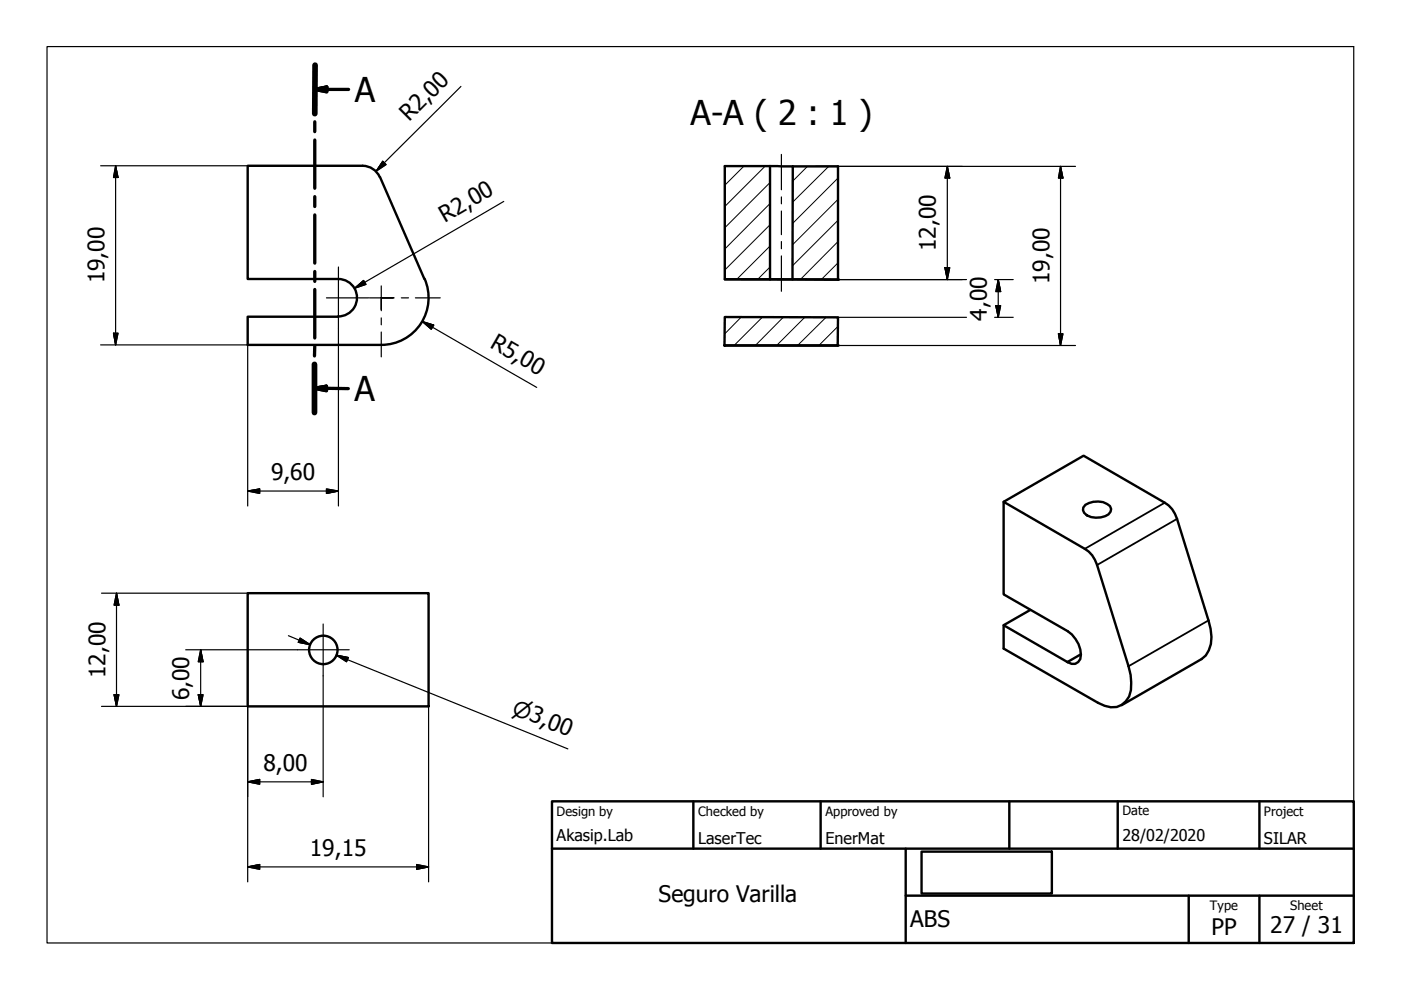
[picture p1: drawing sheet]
<svg xmlns="http://www.w3.org/2000/svg" width="297mm" height="210mm" viewBox="0 0 297 210" stroke-linecap="round" stroke-linejoin="round" font-family="sans-serif">
<!-- layer: Visible (ISO) -->
<g fill="none" stroke="#000" stroke-width=".51">
<path d="M76.9 35.2a4 4 0 0 1 3.6 2.3M76.9 35.2h-24.4v24h19.3M80.6 37.6l9.4 21.6M163.3 35.2h-9.6v24h9.6M163.3 35.2l4.8 .1M163.3 35.2v24M168.1 35.3h9.6v24M168.1 35.3l-.1 23.9M71.7 59.2a4 4 0 0 1 4 4 4 4 0 0 1-4 3.9M90 59.1a10 10 0 0 1-9.1 14M153.7 59.2l24 .1M163.3 59.2h4.7"/>
<path d="M168 59.2l9.7 .1M71.7 67.2h-19.2v5.9h28.3M153.6 73.3h24M153.7 67.2l24 .1-.1 6h-24zM212.8 106.4l17.2 10M230.1 107a4.5 4.5 0 0 1 5.2 .3 1.44 1.44 0 0 1-1 2.1 4.3 4.3 0 0 1-4.4-.7l-.3-.5 .1-.6zM247 106.6l-17.3-10-16.9 9.8v19.6l13.6 7.8a5.9 5.9 0 0 1 2.6 5.9 1.69 1.69 0 0 1-2.7 .7M52.5 125.8h38.4v24h-38.4zM212.8 132.6l13.5 7.8M218.4 129.3l-5.6 3.3v4.9M229.2 138.7l-2.9 1.7"/>
<circle cx="68.5" cy="137.8" r="3"/>
</g>
<g fill="#000">
<circle cx="177.7" cy="59.3" r=".25"/>
<circle cx="177.6" cy="73.3" r=".25"/>
<circle cx="226.3" cy="140.4" r=".25"/>
</g>
<!-- layer: Visible Narrow (ISO) -->
<path d="M247 106.6l-17 9.8M249.6 110l-17 9.8M256.2 131.5l-16.9 9.8" fill="none" stroke="#000" stroke-width=".38"/>
<path d="M230 116.4a5.7 5.7 0 0 1 2.6 3.4l6.7 21.5a10.4 10.4 0 0 1 .1 6.4 3.9 3.9 0 0 1-5.2 1.9l-1.4-.6-20-11.5M247 106.6a5.7 5.7 0 0 1 2.6 3.4l6.6 21.5a8.1 8.1 0 0 1-.5 7.5l-.9 .7-17 9.8" fill="none" stroke="#000" stroke-width=".51"/>
<!-- layer: Section Line (ISO) -->
<g fill="none" stroke="#000" stroke-width=".7">
<path d="M66.7 19l2.6-.5v1zM66.7 19h7.2M66.8 13.8l-.1 10.3M66.7 25.8v2.1M66.7 29.7v10.2M66.7 41.7v2.1M66.7 45.6v10.2M66.7 57.6v2.1M66.7 77.3v10.2M66.7 61.4v10.3M66.7 73.4v2.1M66.7 82.3l2.5-.4v.9z"/>
<path d="M66.7 82.3l7.2 .1"/>
</g>
<path d="M66.8 13.8l-.1 10.3M66.7 77.3v10.2" fill="none" stroke="#000" stroke-width="1.2"/>
<path d="M66.7 19l2.6-.5zM66.7 19l2.6-.5v1zM66.7 82.3l2.5-.4zM66.7 82.3l2.5-.4v.9z" fill="#000" stroke="#000" stroke-width=".7"/>
<!-- layer: Sketch Geometry (ISO) -->
<path d="M10 9.9h277v190h-277z" fill="none" stroke="#000" stroke-width=".25"/>
<!-- layer: Title (ISO) -->
<path d="M117 169.9h170v30h-170zM117 179.9h170M147 169.9v10M174 169.9v10M192 179.9v20M214 169.9v10M237 169.9v10M267 169.9v10M192 189.9h95M195.4 180.6h27.6v8.9h-27.6zM252 189.9v10M267 189.9v10" fill="none" stroke="#000" stroke-width=".51"/>
<!-- layer: Hatch (ISO) -->
<g fill="none" stroke="#000" stroke-width=".21">
<path d="M157.7 35.2l-4 4.1M162.2 35.2l-8.5 8.6M163.3 38.7l-9.6 9.6M171.2 35.3l-3.1 3.1M175.7 35.3l-7.6 7.5M177.7 37.8l-9.6 9.5M163.3 56.6l-2.6 2.6M163.3 52.2l-7.1 7M163.3 47.7l-9.6 9.5M163.3 43.2l-9.6 9.6M177.7 55.7l-3.6 3.6M177.7 51.2l-8 8.1"/>
<path d="M177.7 46.7l-9.7 9.7M177.7 42.3l-9.6 9.6M157.2 67.2l-3.5 3.6M161.7 67.2l-6.1 6.1M166.1 67.2l-6 6.1M170.6 67.3l-5.9 6M175.1 67.3l-6 6M177.7 69.2l-4.1 4.1"/>
</g>
<!-- layer: Center Mark (ISO) -->
<path d="M71.8 56.6v13M69.2 63.2h9M80.8 60.6v2.6h-2.4M80.8 65.6v-2.4v2.7M80.8 67.4v1.5M80.8 70.4v5.3M83.4 63.2h-2.6h2.8M85.1 63.2h1.5M88.1 63.2h5.2M63.1 137.8h10.9M68.5 132.3v11" fill="none" stroke="#000" stroke-width=".25"/>
<!-- layer: Dimension (ISO) -->
<g fill="none" stroke="#000" stroke-width=".25">
<path d="M97.7 18.3l-17.9 18M21.3 35.2h31.2M24.5 35.2l.5 2.4h-.9zM24.5 35.2v37.9M81.2 34.2l.7 .7-2.1 1.4zM172.9 35.3h55.1M200.9 35.3l.5 2.5h-1.1zM200.9 35.3v24M224.9 35.3l.5 2.5h-1zM224.9 35.3v38M106.8 42.7l-31.6 18.4M172.8 59.3h32.1"/>
<path d="M200.3 56.7h1.1l-.5 2.6zM210.9 59.3h3.9M211.6 59.3l.6 2.5h-1.1zM211.6 59.3v8M21.3 73.1h31.2v34.2M24.1 70.6h.9l-.5 2.5zM71.8 69.6v37.7M75.2 61.1l1.9-1.6 .5 .8zM89.5 68.2l2.4 .7-.5 .9zM89.5 68.2l24.3 13.9M165.6 73.3h62.4M177.7 67.3h27.2"/>
<path d="M210.9 67.3h3.9M211.1 64.8h1.1l-.6 2.5zM224.4 70.8h1l-.5 2.5zM52.5 104.1l2.6-.4v.9zM52.5 104.1h19.3M69.2 103.7l2.6 .4-2.6 .5zM21.5 125.8h31M24.7 125.8l.5 2.5h-1zM24.7 125.8v24M39.4 137.8h23.7M42.5 137.8l.6 2.5h-1.1zM42.5 137.8v12"/>
<path d="M61.2 134.8l4.6 1.9M63.6 135.3l2.2 1.4-2.6-.5zM71.3 138.9l2.6 .5-.4 .9zM73.7 139.9l-2.4-1 49.1 19.9M21.5 149.8h31v37.2M24.2 147.3h1l-.5 2.5zM42 147.3h1.1l-.6 2.5zM68.5 143.3v25.6M90.9 149.8v37.2M52.5 165.8l2.6-.5v1zM52.5 165.8h16M66 165.3l2.5 .5-2.5 .5z"/>
<path d="M52.5 183.8l2.6-.5v1zM52.5 183.8h38.4M88.3 183.3l2.6 .5-2.6 .5z"/>
</g>
<g fill="#000" stroke="#000" stroke-width=".25">
<path d="M24.5 35.2l.5 2.4zM24.5 35.2l.5 2.4h-.9zM81.2 34.2l-1.4 2.1zM81.2 34.2l.7 .7-2.1 1.4zM200.9 35.3l.5 2.5zM200.9 35.3l.5 2.5h-1.1zM224.9 35.3l.5 2.5zM224.9 35.3l.5 2.5h-1zM75.2 61.1l1.9-1.6zM75.2 61.1l1.9-1.6 .5 .8zM200.3 56.7l.6 2.6zM200.3 56.7h1.1l-.5 2.6z"/>
<path d="M24.1 70.6l.4 2.5zM24.1 70.6h.9l-.5 2.5zM89.5 68.2l2.4 .7zM89.5 68.2l2.4 .7-.5 .9zM211.1 64.8l.5 2.5zM211.1 64.8h1.1l-.6 2.5zM211.6 59.3l.6 2.5zM211.6 59.3l.6 2.5h-1.1zM224.4 70.8l.5 2.5zM224.4 70.8h1l-.5 2.5zM52.5 104.1l2.6-.4zM52.5 104.1l2.6-.4v.9z"/>
<path d="M69.2 104.6l2.6-.5zM69.2 103.7l2.6 .4-2.6 .5zM24.7 125.8l.5 2.5zM24.7 125.8l.5 2.5h-1zM63.2 136.2l2.6 .5zM63.6 135.3l2.2 1.4-2.6-.5zM71.3 138.9l2.6 .5zM71.3 138.9l2.6 .5-.4 .9zM24.2 147.3l.5 2.5zM24.2 147.3h1l-.5 2.5zM42 147.3l.5 2.5zM42 147.3h1.1l-.6 2.5z"/>
<path d="M42.5 137.8l.6 2.5zM42.5 137.8l.6 2.5h-1.1zM52.5 165.8l2.6-.5zM52.5 165.8l2.6-.5v1zM66 166.3l2.5-.5zM66 165.3l2.5 .5-2.5 .5zM52.5 183.8l2.6-.5zM52.5 183.8l2.6-.5v1zM88.3 184.3l2.6-.5zM88.3 183.3l2.6 .5-2.6 .5z"/>
</g>
<!-- layer: Centerline (ISO) -->
<path d="M165.7 32.7v7.5M165.7 41.8v1.4M165.7 44.7v5.1M165.7 51.2v1.5M165.7 54.3v7.5" fill="none" stroke="#000" stroke-width=".25"/>
<g font-size="7.2">
<text x="75.2" y="21.6">A</text>
<text x="146.4" y="26.5">A-A ( 2 : 1 )</text>
<text x="75.2" y="85">A</text>
</g>
<g font-size="4.8">
<text x="86.7" y="25.9" transform="rotate(-45 86.7 25.9)">R2,00</text>
<text x="94.3" y="47.2" transform="rotate(-30 94.3 47.2)">R2,00</text>
<text x="198.4" y="53.2" transform="rotate(-90 198.4 53.2)">12,00</text>
<text x="22.2" y="60.1" transform="rotate(-90 22.2 60.1)">19,00</text>
<text x="222.5" y="60.2" transform="rotate(-90 222.5 60.2)">19,00</text>
<text x="209.2" y="68" transform="rotate(-90 209.2 68)">4,00</text>
<text x="103.7" y="73.6" transform="rotate(30 103.7 73.6)">R5,00</text>
<text x="57.5" y="101.8">9,60</text>
<text x="22.4" y="143.8" transform="rotate(-90 22.4 143.8)">12,00</text>
<text x="40.1" y="148.4" transform="rotate(-90 40.1 148.4)">6,00</text>
<text x="55.9" y="163.4">8,00</text>
<text x="65.7" y="181.4">19,15</text>
<text x="139.6" y="191.3">Seguro Varilla</text>
<text x="193" y="196.6">ABS</text>
<text x="269.3" y="197.8">27 / 31</text>
<text x="256.9" y="198.2">PP</text>
</g>
<text font-size="4.6" x="108.3" y="151.3" transform="rotate(22 108.3 151.3)">⌀3,00</text>
<g font-size="3.4">
<text x="118" y="178.2">Akasip.Lab</text>
<text x="148" y="178.9">LaserTec</text>
<text x="175" y="178.9">EnerMat</text>
<text x="238" y="178.3">28/02/2020</text>
<text x="268" y="178.9">SILAR</text>
</g>
<g font-size="2.7">
<text x="118" y="173">Design by</text>
<text x="148" y="173">Checked by</text>
<text x="175" y="173">Approved by</text>
<text x="238" y="172.9">Date</text>
<text x="268" y="172.9">Project</text>
<text x="256.5" y="192.9">Type</text>
<text x="273.6" y="193">Sheet</text>
</g>
</svg>
